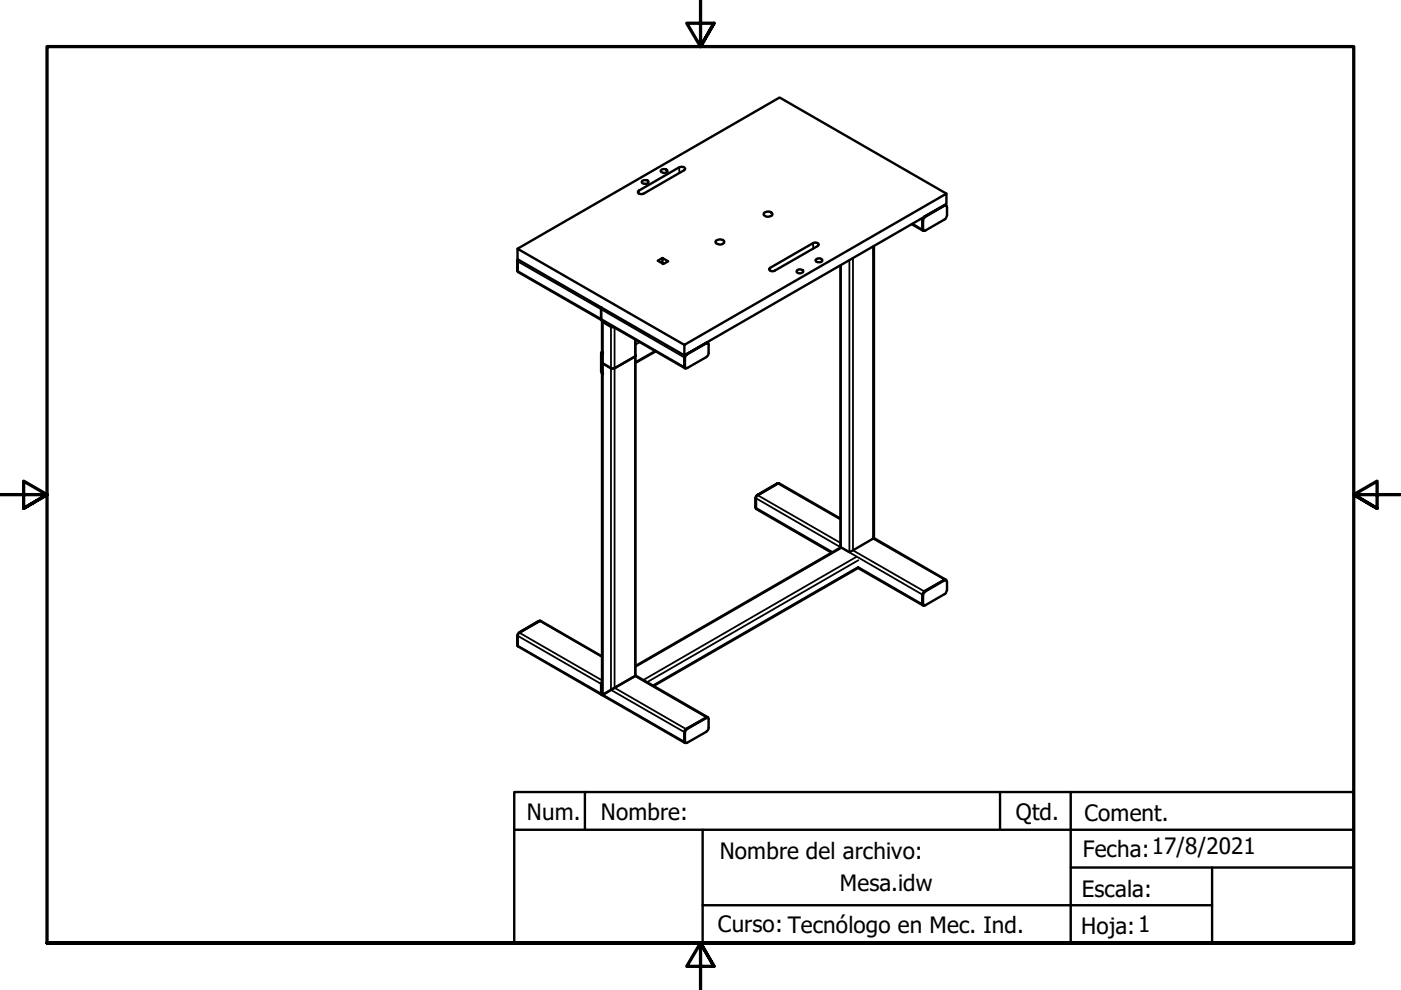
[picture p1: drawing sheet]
<svg xmlns="http://www.w3.org/2000/svg" width="297mm" height="210mm" viewBox="0 0 297 210" stroke-linecap="round" stroke-linejoin="round" font-family="sans-serif">
<!-- layer: Visible (ISO) -->
<g fill="none" stroke="#000" stroke-width=".51">
<path d="M136.1 38.4a.91 .91 0 0 1 1.4 .2 .8 .8 0 0 1-1.4-.1zM140.1 36.2a.78 .78 0 0 1 .7-.4 .78 .78 0 0 1 .7 .6 .8 .8 0 0 1-1.4-.2zM109.8 55l-.1 .3v2.2M109.9 55l-.2 .3v2.2l.2 .2 35.3 20.4M135.3 40.6l8.7-5.1a.73 .73 0 0 1 1.2 .4l-8.7 5.2a.73 .73 0 0 1-1.2-.5zM140.5 54.7l-1.1 .6 1.3 .7 1-.6-1.2-.7v1.2M151.9 51a1.11 1.11 0 0 1 1.6 .3 1 1 0 0 1-.9 .6 1 1 0 0 1-.9-.7zM162 45.2a1.04 1.04 0 0 1 1.8 .3 1.12 1.12 0 0 1-1.9-.1zM163.3 56.8l9.1-5.3a.69 .69 0 0 1 1.1 .5l-9.2 5.4a.78 .78 0 0 1-1.2-.4zM169 57.2a.82 .82 0 0 1 1.3 .4 .87 .87 0 0 1-1.4 0zM173 55a.75 .75 0 0 1 .7-.2 .75 .75 0 0 1 .6 .5 .88 .88 0 0 1-1.4-.1zM178.2 56.3v59.4l.1 .3 1.8 1.1 5.2-3"/>
<path d="M185.3 52.2v61.9M193.3 47.5l2.4 1.4M195.6 48.5l.2 .4M196 46.2l4.3-2.6 .4 .1 .1 .2v1.8l-.3 .6-4.4 2.6h-.3l-.1-.2v-2.1zM200.4 43.4l.1 .1M200.6 43.6l-.2-.1-.2 .1-4.1 2.3-.5 .9M200.7 43.6l-.4-.1-4.3 2.4-.4 .7v2.1l.1 .2h.2M200.7 41.1l-35.4-20.4-55.6 32M127.5 65.2v2.7M127.6 74.6l.2 .1M127.6 68v6.6M127.6 79.2v68.2"/>
<path d="M127.6 74.6v.1M127.7 68v.2l1.8 1.1 .6 .1M127.7 74.9v4.1l.1 .2M127.8 74.7v.2l-.2 .1v3.9l.2 .3M127.8 74.7l-.2-.1-.2 .2v4l.4 .5v-.1M134.7 75.3l-.1 .3-4.6 2.5h-.5l-1.8-1.2M134.7 72v71.2M139 74.5l-4.3 2.4M145.1 77.7l.3 .4M145.1 73.1l55.6-32v2.2l-55.6 32zM145.1 73.1l-35.4-20.4v2.3l35.4 20.3M145.4 75.5l.3-.4 4-2.3h.5v2.2l-.1 .3-.4 .4-4.1 2.4h-.2l-.2-.2v-2z"/>
<path d="M149.9 72.6h.2M150.1 72.8v-.2h-.2l-4.7 2.7-.1 .4v2.2l.3 .2M150.1 72.7h-.4l-4.2 2.5-.3 .2-.1 .5M164.8 102.6l-4 2.3M165 102.5h-.2l-4.4 2.6-.3 .5v2l.2 .2M178.1 116.2l-43.4 25M178.2 110l-13-7.5-4.7 2.6-.2 .4v2.4l16 9.3M185.3 114.1l15.2 8.8M114.3 131.7l-4.1 2.4M114.5 131.6l-4.3 2.4-.4 .4-.1 .3v2.2M127.6 139.2l-13-7.6-4.5 2.5-.3 .4v2.6l17.7 10.2M195.6 128l.2 .4"/>
<path d="M195.7 128.4l-13.8-8-43.3 25.1M196 125.6l4.3-2.6 .4 .1 .1 .3v1.7l-.3 .7-4.4 2.6h-.3l-.1-.2v-2.1zM200.6 123h-.4l-4.1 2.3-.5 .9M200.7 123l-.4-.1-4.3 2.5-.4 .7v2l.1 .3h.2M127.6 144.5l-.2 .4v2.3l.2 .2M127.6 147.4l17.6 10.1M134.7 143.2l-7.1 4.2M134.7 143.2l15.4 8.9M145.1 155.4l.1-.6 .4-.3 4.1-2.3 .4-.1h-.2l-4.7 2.7-.1 .3v2.3l.3 .1M145.1 157.1l.3 .4M145.4 154.9l.3-.4 4-2.3h.5v2.2l-.1 .4-.4 .4-4.1 2.3h-.2l-.2-.2v-2z"/>
</g>
<!-- layer: Visible Narrow (ISO) -->
<g fill="none" stroke="#000" stroke-width=".38">
<path d="M144 35.5v1.2M109.7 55.5h.1M109.7 57.2h.1M109.7 55.4l35.4 20.4M109.7 57.4l35.4 20.4M135.4 40.4v.7M163.3 56.8v.6M172.4 51.5v1.2M178.3 56.2v59.8M180.1 55.2v61.9M180.8 54.7v62l15.2 8.7M185.1 52.2v62l15.2 8.7"/>
<path d="M193.5 47.4l2.1 1.3M195.2 46.4l.4 .2M195.6 48.5l.1 .1M195.6 46.8h.1M196.1 45.9h.1M200.2 43.6h.1M127.6 78.8h.1M127.7 75l-.1 .1M127.8 68.3v79l17.3 10M129.5 69.3v77l15.6 8.9M130.3 69.5v76.3l15.2 8.8M134.6 72v71.4l15.2 8.7"/>
<path d="M134.7 72.1h.1M135.6 72.6l-.9 .5M138.9 74.4l-4.2 2.3M145.1 77.7l.1 .1M145.1 75.9l.1 .1M145.6 75.1h.1M149.7 72.7v.1M160.1 105.8h.2M160.1 107.5h.2M160.3 105.6l35.3 20.5M160.3 107.7l16.2 9.4M160.7 105l17.5 10.1"/>
<path d="M160.7 104.9h.1M164.7 102.5l.1 .1M164.9 102.5l13.3 7.6M178.3 116.2l-43.6 25.2M181.5 118.1l-45.1 26.1M182 118.8l-44.8 25.8M109.7 134.9v.1M109.7 136.6v.1M109.7 134.8l17.7 10.2M109.7 136.9l17.7 10.1M110.1 134.1l17.5 10.1M110.2 134v.1"/>
<path d="M114.2 131.7h.1M114.4 131.7l13.2 7.6M182 120.2l13.6 7.9M182 120.2l-43.6 25.1M195.6 128h.1M195.6 126.2l.1 .1M196.1 125.3l.1 .1M200.2 123h.1M145.1 157.1l.1 .1M145.1 155.4h.1M145.6 154.5h.1M149.7 152.2h.1"/>
</g>
<!-- layer: Border (ISO) -->
<path d="M148.5 -.1v10l-2.9-5h5.8l-2.9 5 2.9-5M0 104.9h10l-5-2.9v5.8l5-2.9-5 2.9M297 104.9h-10l5-2.9v5.8l-5-2.9 5 2.9M10 199.9v-190h277v190h-277h277M151.4 204.9l-2.9-5 2.9 5h-5.8l2.9-5v10" fill="none" stroke="#000" stroke-width=".7"/>
<!-- layer: Title (ISO) -->
<path d="M109 167.9h178v32h-178zM109 175.9h178M124 167.9v8M149 175.9v24M212 167.9v8M227 167.9v32M149 191.9h108M227 183.9h60M257 183.9v16" fill="none" stroke="#000" stroke-width=".51"/>
<g font-size="4.8">
<text x="111.7" y="173.8">Num.</text>
<text x="127.4" y="174">Nombre:</text>
<text x="215.4" y="174">Qtd.</text>
<text x="229.9" y="174">Coment.</text>
<text x="152.6" y="182">Nombre del archivo:</text>
<text x="229.6" y="181.6">Fecha:17/8/2021</text>
<text x="178.1" y="188.9">Mesa.idw</text>
<text x="229.4" y="190.2">Escala:</text>
<text x="152.2" y="197.6">Curso: Tecnólogo en Mec. Ind.</text>
<text x="229.2" y="198">Hoja:1</text>
</g>
</svg>
